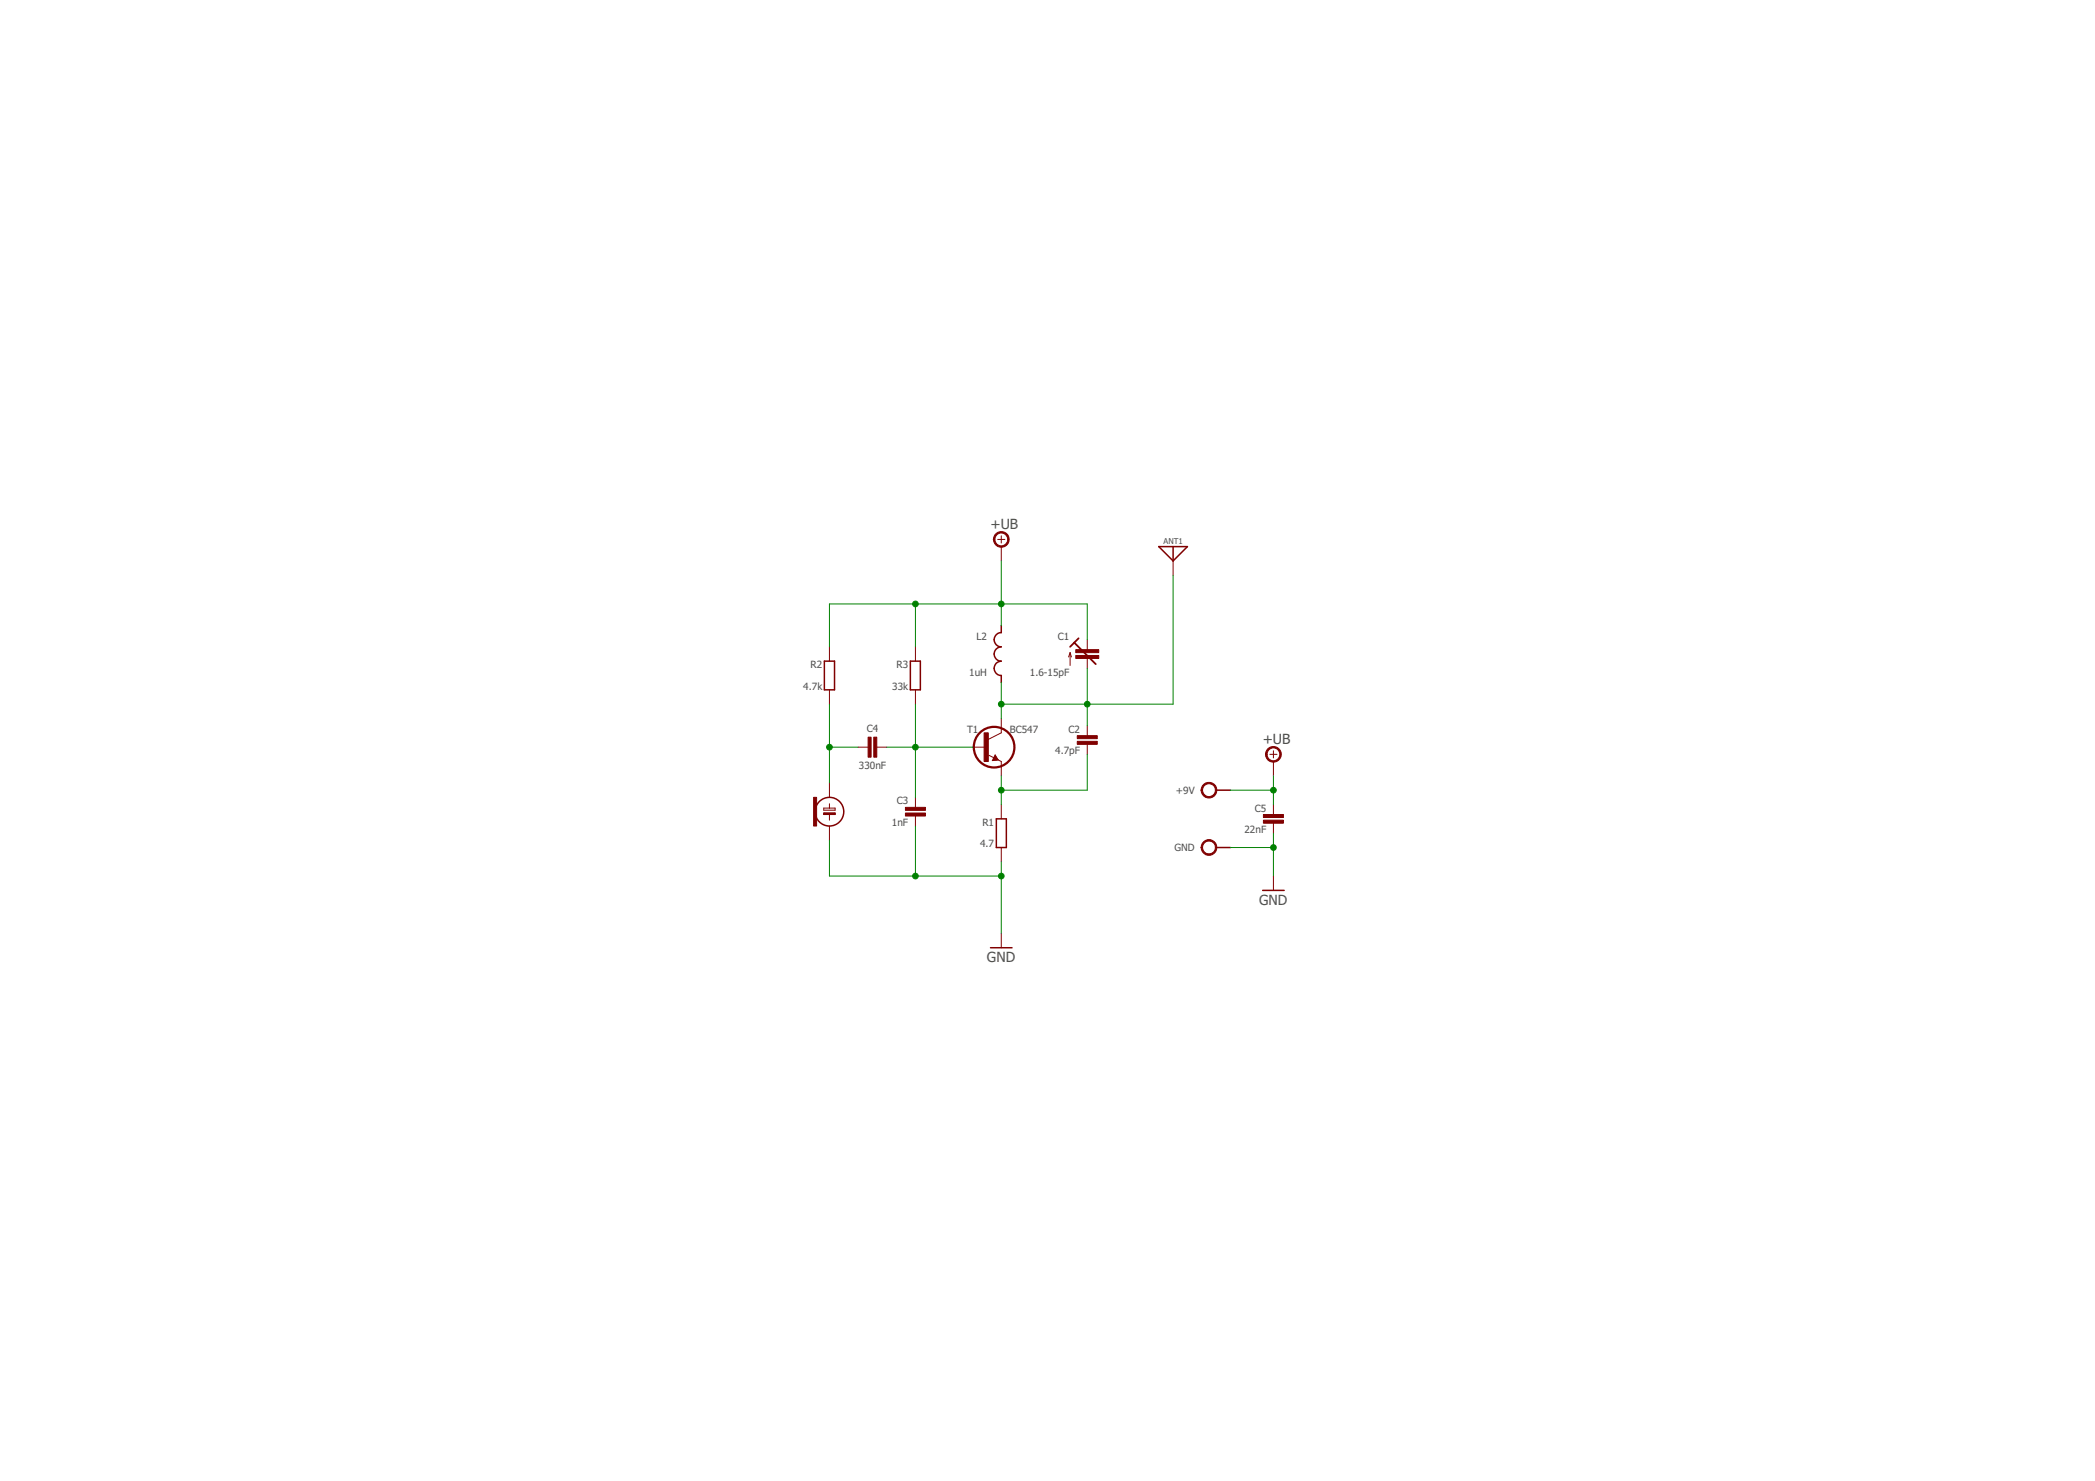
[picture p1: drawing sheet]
<svg xmlns="http://www.w3.org/2000/svg" width="297mm" height="210mm" viewBox="0 0 297 210" stroke-linecap="round" stroke-linejoin="round" font-family="sans-serif">
<g fill="none" stroke="#800000" stroke-width=".14">
<path d="M141.5 76.5h1M142 75.9v1.1M142 77.5v2M166.3 79.5v2M117.6 91.7v2M117.6 97.8v2M129.8 91.7v2M129.8 97.8v2M151.7 92.5v1.8M151.7 92.5l-.2 .6M151.7 92.5l.2 .6M154.2 90.7v1.4"/>
<path d="M154.2 93.3v1.4M116.8 115.2h1.6v.2h-1.6zM116.8 114.5h1.6v.3h-1.6zM117.6 111v2M117.6 113.9v.6M117.6 115.4v.8M117.6 117.1v2M121.7 105.9h1.4M124.3 105.9h1.4M129.8 113v1.4M129.8 115.7v1.4M137.9 105.9h2"/>
<path d="M140.2 107l1.3 .7M141.1 107l.4 .7-.8 .1zM141.5 107.7l.5 .2v2.1M142 101.8v2.1l-2 1M142 114v2.1M154.2 102.8v1.5M154.2 105.5v1.4M180 106.9h1.1M180.6 106.4v1M180.6 107.9v2.1M180.6 114v1.4M180.6 116.6v1.5"/>
<path d="M142 120.1v2.1M142 132.3v2M180.6 124.2v2"/>
</g>
<g fill="#800000" stroke="#800000" stroke-width=".14">
<path d="M152.7 105.1h2.9v.4h-2.9z"/>
<path d="M152.7 104.3h2.9v.4h-2.9z"/>
<path d="M128.4 115.2h2.8v.5h-2.8z"/>
<path d="M128.4 114.4h2.8v.5h-2.8z"/>
<path d="M115.4 113h.4v4.1h-.4z"/>
<path d="M116.8 115.2h1.6v.2h-1.6z"/>
<path d="M152.5 92.9h3.3v.4h-3.3z"/>
<path d="M152.5 92.1h3.3v.4h-3.3z"/>
<path d="M123.9 104.5h.4v2.8h-.4z"/>
<path d="M123.1 104.5h.4v2.8h-.4z"/>
<path d="M179.1 116.2h2.9v.5h-2.9z"/>
<path d="M179.1 115.4h2.9v.5h-2.9z"/>
<path d="M139.5 103.9h.6v4h-.6z"/>
</g>
<g fill="none" stroke="#800000" stroke-width=".21">
<path d="M164.3 77.5h4.1l-2.1 2zM166.3 77.5v2M116.9 93.7h1.4v4.1h-1.4zM129.1 93.7h1.4v4.1h-1.4zM142 88.6v1.1a1.01 1.01 0 0 0-1.1 1 1.01 1.01 0 0 0 1.1 1 1.02 1.02 0 0 0-1.1 1 1.02 1.02 0 0 0 1.1 1 1.02 1.02 0 0 0-1.1 1 1.02 1.02 0 0 0 1.1 1v1.1M141.1 107.2l-.2 .4h.3l-.1-.2M141.3 116.1h1.4v4h-1.4zM172.4 112h2.1M140.4 134.3h3.1M172.4 120.1h2.1M179 126.2h3.1"/>
<circle cx="117.6" cy="115" r="2.03"/>
</g>
<g fill="#800000" stroke="#800000" stroke-width=".14">
<path d="M141.2 75.6a1.12 1.12 0 0 1 1.8 .4 1.12 1.12 0 0 1-.8 1.6 1.12 1.12 0 0 1-1.4-1.1h.3a.91 .91 0 0 1 1.2-.9 .91 .91 0 0 1 .3 1.5 .91 .91 0 0 1-1.5-.4v-.2h-.3l.2-.7z" fill-rule="evenodd"/>
<path d="M179.8 106.1a1.12 1.12 0 0 1 1.7 .3 1.12 1.12 0 0 1-.7 1.6 1.12 1.12 0 0 1-1.4-1.1h.2a.9 .9 0 0 1 1.3-.8 .9 .9 0 0 1 .3 1.5 .9 .9 0 0 1-1.5-.4l-.1-.3h-.2l.1-.3z" fill-rule="evenodd"/>
<path d="M170.7 111.1a1.12 1.12 0 0 1 1.7 .4 1.12 1.12 0 0 1-.7 1.6 1.12 1.12 0 0 1-1.4-1.1h.2a.91 .91 0 0 1 1.3-.9 .91 .91 0 0 1 .2 1.5 .91 .91 0 0 1-1.5-.4v-.2h-.2l.2-.6z" fill-rule="evenodd"/>
<path d="M170.7 119.3a1.12 1.12 0 0 1 1.7 .3 1.12 1.12 0 0 1-.7 1.6 1.12 1.12 0 0 1-1.4-1.1h.2a.92 .92 0 0 1 1.3-.8 .92 .92 0 0 1 .2 1.5 .92 .92 0 0 1-1.5-.4v-.3h-.2l.2-.6z" fill-rule="evenodd"/>
</g>
<path d="M152.3 91.1l3.1 3M152.9 90.5l-1.2 1.2M141.1 107.2l.3 .5h-.5" fill="none" stroke="#800000" stroke-width=".25"/>
<circle cx="140.9" cy="105.9" r="2.88" fill="none" stroke="#800000" stroke-width=".32"/>
<g fill="none" stroke="#008000" stroke-width=".14">
<path d="M142 79.5v9.1M117.6 99.8v11.2M129.8 85.6v6.1M129.8 99.8v13.2M142 96.8v5M154.2 90.7v-5.1h-36.6v6.1M154.2 94.7v8.1M166.3 81.5v18.3h-24.3M117.6 105.9h4.1M117.6 119.1v5.1h24.4M125.7 105.9h12.2M129.8 117.1v7.1"/>
<path d="M142 110v4M154.2 106.9v5.1h-12.2M174.5 112h6.1M180.6 110v4M180.6 118.1v6.1M142 122.2v10.1M174.5 120.1h6.1"/>
</g>
<g fill="#008000" stroke="#008000" stroke-width=".14">
<circle cx="142" cy="112" r=".4"/>
<circle cx="129.8" cy="105.9" r=".4"/>
<circle cx="117.6" cy="105.9" r=".4"/>
<circle cx="129.8" cy="124.2" r=".4"/>
<circle cx="142" cy="124.2" r=".4"/>
<circle cx="180.6" cy="120.1" r=".4"/>
<circle cx="142" cy="85.6" r=".4"/>
<circle cx="129.8" cy="85.6" r=".4"/>
<circle cx="180.6" cy="112" r=".4"/>
<circle cx="142" cy="99.8" r=".4"/>
<circle cx="154.2" cy="99.8" r=".4"/>
</g>
<g font-size="2" fill="#505050">
<text x="140.4" y="74.9">+UB</text>
<text x="179" y="105.4">+UB</text>
<text x="178.5" y="128.2">GND</text>
<text x="139.9" y="136.4">GND</text>
</g>
<g font-size="1.4" fill="#505050">
<text x="114.9" y="94.7">R2</text>
<text x="127.1" y="94.7">R3</text>
<text x="137.4" y="95.7">1uH</text>
<text x="138.5" y="90.7">L2</text>
<text x="146" y="95.7">1.6-15pF</text>
<text x="150" y="90.7">C1</text>
<text x="113.9" y="97.8">4.7k</text>
<text x="126.5" y="97.8">33k</text>
<text x="122.9" y="103.8">C4</text>
<text x="137.1" y="103.9">T1</text>
<text x="143.2" y="103.9">BC547</text>
<text x="149.6" y="106.9">4.7pF</text>
<text x="151.5" y="103.9">C2</text>
<text x="121.8" y="109">330nF</text>
<text x="166.7" y="112.5">+9V</text>
<text x="126.5" y="117.1">1nF</text>
<text x="127.1" y="114">C3</text>
<text x="139.3" y="117.1">R1</text>
<text x="176.4" y="118.1">22nF</text>
<text x="177.9" y="115">C5</text>
<text x="139" y="120.1">4.7</text>
<text x="166.5" y="120.6">GND</text>
</g>
<text font-size="1.1" fill="#505050" x="165" y="77.1">ANT1</text>
</svg>
